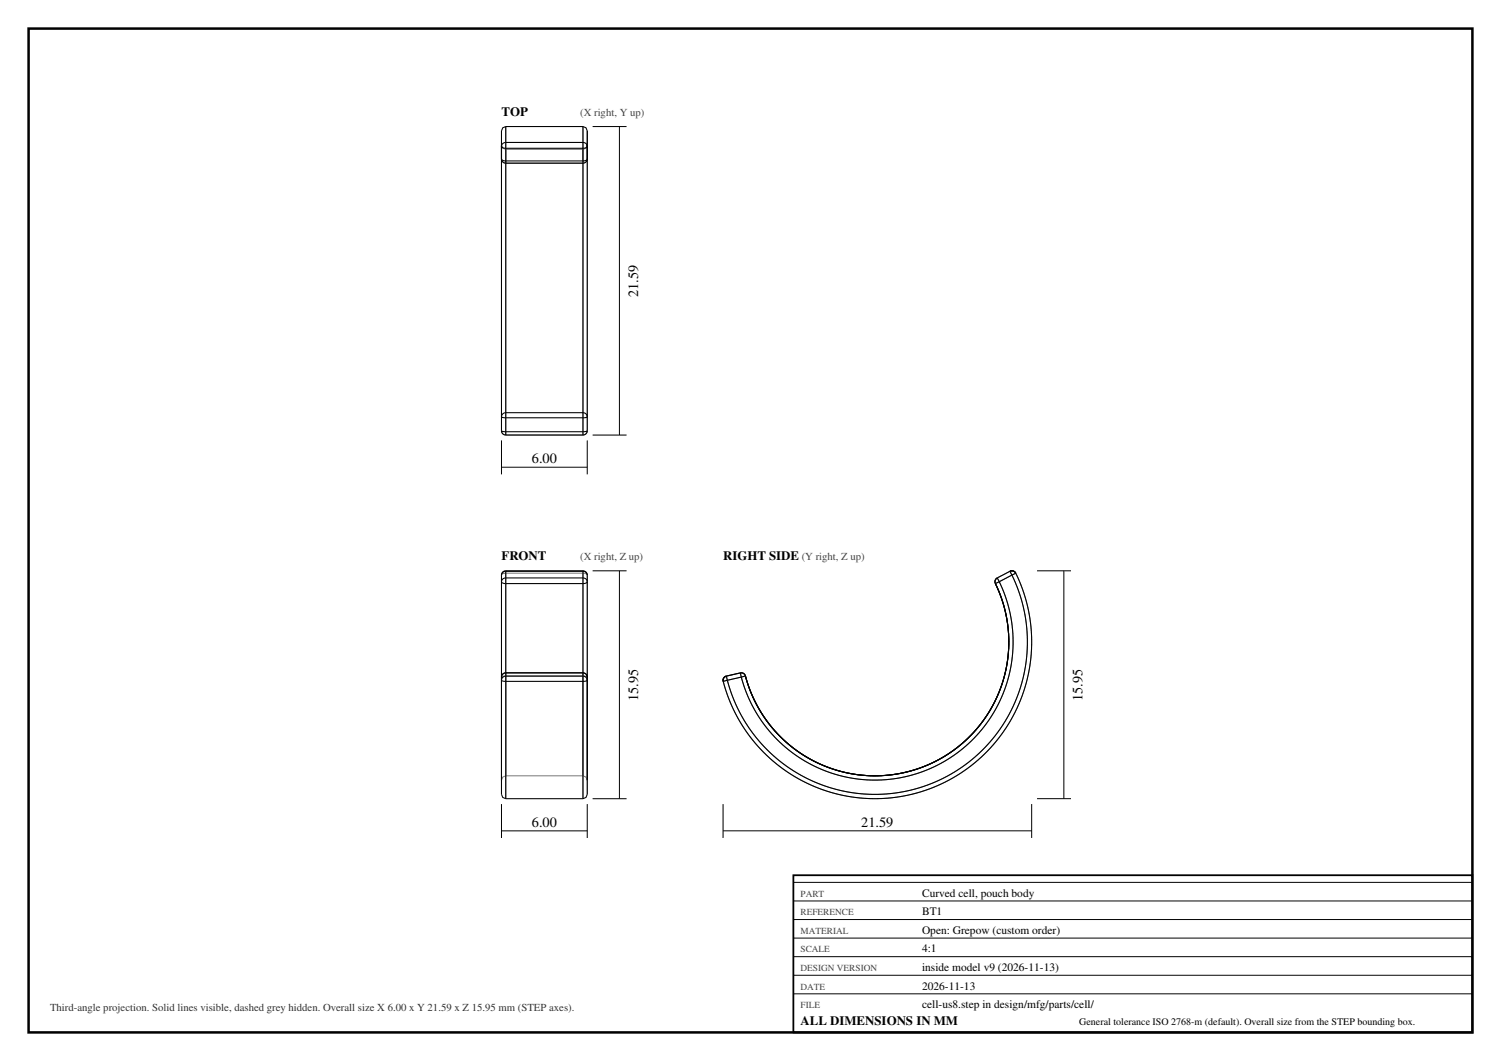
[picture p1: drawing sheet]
<svg xmlns="http://www.w3.org/2000/svg" width="420mm" height="297mm" viewBox="0 0 420 297" stroke-linecap="round" stroke-linejoin="round" font-family="sans-serif">
<path d="M8 8h404v281h-404z" fill="none" stroke="#000" stroke-width=".7" stroke-linecap="butt"/>
<g fill="none" stroke="#777" stroke-width=".28">
<path d="M140.3 36.6v4.4M141.5 35.4v86.3M163.1 35.4v86.3M140.3 41v3.5M140.3 41v-.4l.4 .9 .8 .3M140.3 44.5v76.1a1.18 1.18 0 0 0 1.2 1.1M140.3 44.5a1.15 1.15 0 0 0 1.2 1.1M141.5 41.8h21.6M141.5 45.6h21.6M141.5 41.8v3.8M163.1 41.8v3.8M164.3 41v3.5"/>
<path d="M164.3 44.5v76.1a1.18 1.18 0 0 1-1.2 1.1M164.3 40.6l-.3 .9-.9 .3M164.3 44.5a1.15 1.15 0 0 1-1.2 1.1M141.5 121.7h21.6M141.5 121.7v.1M163.1 121.7v.1M141.5 159.8v.7M163.1 159.8v.7M141.5 160.5l-.8 .1-.4 .4v61.4M141.5 160.5v63.1M141.5 160.5h21.6M163.1 160.5l.9 .1 .3 .4v61.4"/>
<path d="M163.1 160.5v63.1M279 161.8a1.2 1.2 0 0 0-.5 1.6l1.1-.6M279 161.8l.6 1M279.6 162.8a38.7 38.7 0 0 1-21.4 53.2 38.7 38.7 0 0 1-50.8-26.5M283.2 161l-.6-1.1-3.6 1.9M283.2 161l1-.5a43.9 43.9 0 0 1-24.2 60.3 43.9 43.9 0 0 1-57.6-30.1l1.1-.3M283.2 161l-3.6 1.8M283.2 161a42.7 42.7 0 0 1-23.6 58.7 42.7 42.7 0 0 1-56.1-29.3M141.5 189.2l-1.2 .3v28.9l.4-.9 .8-.3M141.5 189.2h21.6M141.5 189.2v-.9v28.9M141.5 189.2v28"/>
<path d="M163.1 189.2l1.2 .3v28.9l-.3-.9-.9-.3M163.1 189.2v-.9v28.9M163.1 189.2v28M203.3 189.3l.2 1.1M207.2 188.4a1.2 1.2 0 0 1 1.4 .8l-1.2 .3zM207.4 189.5l-3.9 .9M141.5 217.2h21.6"/>
</g>
<g fill="none" stroke="#000" stroke-width=".3">
<path d="M141.5 35.4l-.8 .4-.4 .8v4.4M141.5 39.9a1.15 1.15 0 0 0-1.2 1.1M141.5 35.4v4.5M141.5 39.9v1.6M141.5 39.9h21.6M141.5 35.4h21.6M163.1 39.9v1.6M163.1 39.9a1.15 1.15 0 0 1 1.2 1.1M163.1 35.4v4.5M163.1 35.4l.9 .4 .3 .8M164.3 36.6v4.4M164.3 36.6v7.9"/>
<path d="M140.3 40.6v.4M140.3 41v75.7M140.3 41v3.5M140.3 44.5l.4 .4 .8 .2M140.3 41l.4 .3 .8 .2M140.3 44.5a1.2 1.2 0 0 0 1.2 1.2M141.5 45.7v69.8M141.5 45.1h21.6M141.5 45.1v.6M141.5 41.5h21.6M141.5 41.5v3.6M141.5 45.7h21.6"/>
<path d="M163.1 45.7v69.8M163.1 45.1v.6M163.1 41.5v3.6M164.3 41v-.4v76.1M164.3 41v3.5M164.3 44.5l-.3 .4-.9 .2M164.3 41l-.3 .3-.9 .2M164.3 44.5a1.2 1.2 0 0 1-1.2 1.2M140.3 116.7v3.9M140.3 116.7l1.2 .3M141.5 115.5h21.6M141.5 115.5a1.18 1.18 0 0 0-1.2 1.2"/>
<path d="M141.5 115.5v1.5M141.5 117h21.6M141.5 117v3.9M163.1 115.5v1.5M163.1 115.5a1.18 1.18 0 0 1 1.2 1.2M163.1 117v3.9M164.3 116.7v3.9M164.3 116.7l-1.2 .3M140.3 120.6l1.2 .3M140.3 120.6a1.2 1.2 0 0 0 1.2 1.2M141.5 120.9h21.6M141.5 120.9v.9"/>
<path d="M141.5 121.8h21.6M163.1 120.9v.9M164.3 120.6l-1.2 .3M164.3 120.6a1.2 1.2 0 0 1-1.2 1.2M141.5 159.9h21.6M141.5 159.9v1.9M141.5 159.9a1.14 1.14 0 0 0-1.2 1.1M141.5 159.8v.1M141.5 159.8h21.6M141.5 159.8a1.2 1.2 0 0 0-1.2 1.2M163.1 159.9v1.9M163.1 159.9a1.14 1.14 0 0 1 1.2 1.1"/>
<path d="M163.1 159.8v.1M163.1 159.8a1.2 1.2 0 0 1 1.2 1.2M282.6 159.9l-3.6 1.9M282.6 159.9a1.2 1.2 0 0 1 1.6 .6M282.6 159.9l.6 1.1M140.3 162.8v26.7M140.3 161v1.8M140.3 162.8l.4 .4 .8 .2M141.5 163.4h21.6M141.5 163.4v24.9M141.5 161.8h21.6M141.5 161.8v1.6"/>
<path d="M141.5 161.8a1.14 1.14 0 0 0-1.2 1M163.1 163.4v24.9M163.1 161.8v1.6M163.1 161.8a1.14 1.14 0 0 1 1.2 1M164.3 162.8v26.7M164.3 161v1.8M164.3 162.8l-.3 .4-.9 .2M278.5 163.4a37.5 37.5 0 0 1-20.7 51.4 37.5 37.5 0 0 1-49.2-25.6M279 161.8a1.2 1.2 0 0 0-.5 1.6M279 161.8l.6 1M279.6 162.8l-1.1 .6M279.6 162.8a38.7 38.7 0 0 1-21.4 53.2 38.7 38.7 0 0 1-50.8-26.5"/>
<path d="M283.2 161a42.7 42.7 0 0 1-23.6 58.7 42.7 42.7 0 0 1-56.1-29.3M283.2 161l-3.6 1.8M284.2 160.5a43.9 43.9 0 0 1-24.2 60.3 43.9 43.9 0 0 1-57.6-30.1M284.2 160.5l-1 .5M140.3 190.4v32l.4 .8 .8 .4M140.3 189.5v.9M140.3 190.4l1.2 .3M141.5 188.3v.1M141.5 188.4h21.6M141.5 188.4a1.18 1.18 0 0 0-1.2 1.1M141.5 189.3h21.6M141.5 188.4v.9"/>
<path d="M141.5 189.3a1.18 1.18 0 0 0-1.2 1.1M141.5 190.7v32.9M141.5 190.7h21.6M141.5 189.3v1.4M141.5 188.3h21.6M141.5 188.3a1.2 1.2 0 0 0-1.2 1.2M163.1 188.3v.1M163.1 188.4a1.18 1.18 0 0 1 1.2 1.1M163.1 188.4v.9M163.1 189.3a1.18 1.18 0 0 1 1.2 1.1M163.1 189.3v1.4M163.1 190.7v32.9"/>
<path d="M163.1 188.3a1.2 1.2 0 0 1 1.2 1.2M164.3 189.5v28.9M164.3 189.5v.9M164.3 190.4v32l-.3 .8-.9 .4M164.3 190.4l-1.2 .3M203.3 189.3a1.2 1.2 0 0 0-.9 1.4M203.3 189.3l.2 1.1M203.5 190.4l-1.1 .3M207.2 188.4a1.2 1.2 0 0 1 1.4 .8M207.2 188.4l-3.9 .9M207.2 188.4l.2 1.1M207.4 189.5l-3.9 .9"/>
<path d="M208.6 189.2l-1.2 .3M141.5 223.6h21.6"/>
</g>
<g fill="none" stroke="#000" stroke-width=".28">
<path d="M165.8 35.4h9.5M173.3 35.4v86.4M140.3 123.3v9.5M140.3 130.8h24M164.3 123.3v9.5M165.8 121.8h9.5M165.8 159.8h9.5M173.3 159.8v63.8M290.2 159.8h9.5M297.7 159.8v63.8M140.3 225.1v9.5M140.3 232.6h24"/>
<path d="M164.3 225.1v9.5M165.8 223.6h9.5M202.3 232.6h86.4M202.3 225.1v9.5M288.7 225.1v9.5M290.2 223.6h9.5M222 247h190M222 252.2h190M222 257.4h190M222 262.6h190M222 267.8h190M222 273h190"/>
<path d="M222 278.2h190"/>
</g>
<path d="M222 245h190v44h-190z" fill="none" stroke="#000" stroke-width=".5"/>
<g font-size="4">
<text x="178.5" y="83.1" transform="rotate(-90 178.5 83.1)">21.59</text>
<text x="148.8" y="129.6">6.00</text>
<text x="178.5" y="196.2" transform="rotate(-90 178.5 196.2)">15.95</text>
<text x="302.9" y="196.2" transform="rotate(-90 302.9 196.2)">15.95</text>
<text x="148.8" y="231.4">6.00</text>
<text x="241" y="231.4">21.59</text>
</g>
<g font-size="3.6">
<text x="140.3" y="32.4">TOP</text>
<text x="140.3" y="156.8">FRONT</text>
<text x="202.3" y="156.8">RIGHT SIDE</text>
<text x="224" y="286.8">ALL DIMENSIONS IN MM</text>
</g>
<g font-size="3.2">
<text x="258" y="251">Curved cell, pouch body</text>
<text x="258" y="256.2">BT1</text>
<text x="258" y="261.4">Open: Grepow (custom order)</text>
<text x="258" y="266.6">4:1</text>
<text x="258" y="271.8">inside model v9 (2026-11-13)</text>
<text x="258" y="277">2026-11-13</text>
<text x="258" y="282.2">cell-us8.step in design/mfg/parts/cell/</text>
</g>
<g font-size="3" fill="#444">
<text x="162.3" y="32.4">(X right, Y up)</text>
<text x="162.3" y="156.8">(X right, Z up)</text>
<text x="224.3" y="156.8">(Y right, Z up)</text>
</g>
<text font-size="3" fill="#333" x="14" y="283">Third-angle projection. Solid lines visible, dashed grey hidden. Overall size X 6.00 x Y 21.59 x Z 15.95 mm (STEP axes).</text>
<text font-size="2.8" x="302" y="286.8">General tolerance ISO 2768-m (default). Overall size from the STEP bounding box.</text>
<g font-size="2.6" fill="#444">
<text x="224" y="251">PART</text>
<text x="224" y="256.2">REFERENCE</text>
<text x="224" y="261.4">MATERIAL</text>
<text x="224" y="266.6">SCALE</text>
<text x="224" y="271.8">DESIGN VERSION</text>
<text x="224" y="277">DATE</text>
<text x="224" y="282.2">FILE</text>
</g>
</svg>
